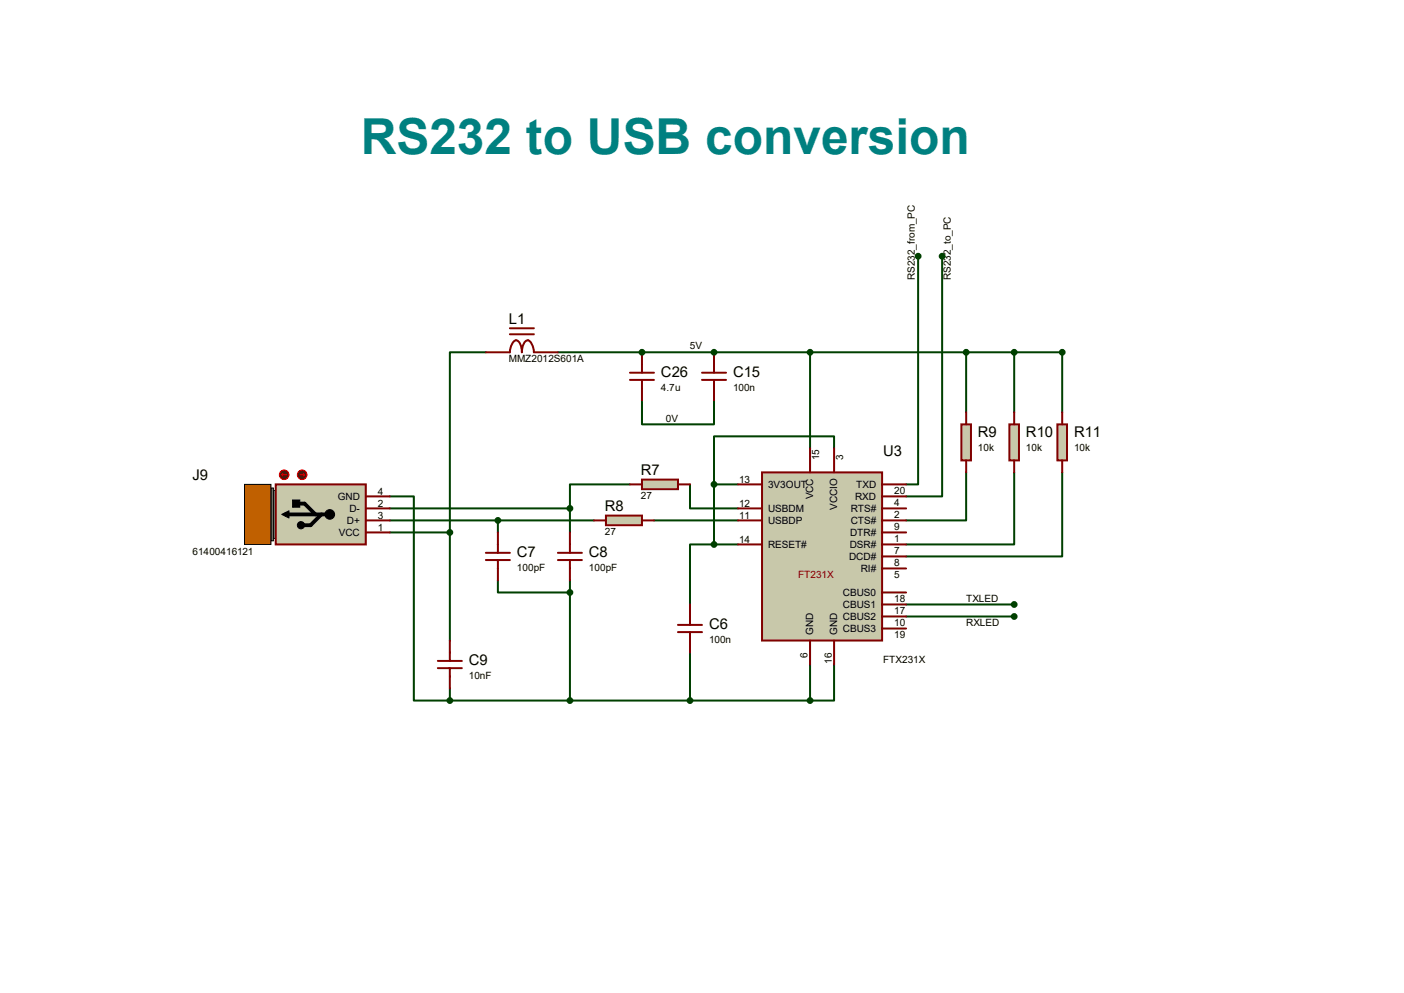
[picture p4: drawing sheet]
<svg xmlns="http://www.w3.org/2000/svg" width="297mm" height="210mm" viewBox="0 0 297 210" stroke-linecap="round" stroke-linejoin="round" font-family="sans-serif">
<g fill="none" stroke="#004000" stroke-width=".42">
<path d="M194.2 54.2v48.2h-2.5M199.3 54.2v50.8h-7.6M204.4 74.5v12.7M214.5 74.5v12.7M135.8 84.7v5h15.2v-5M176.4 94.8v-2.5h-25.4v10.1h5.1M204.4 99.9v10.2h-12.7M214.5 99.9v15.2h-22.8M224.7 99.9v17.8h-33M224.7 87.2v-12.7h-53.3v20.3M82.5 105h5v43.2h83.9M82.5 110.1h43.1"/>
<path d="M133.3 102.4h-12.7v5.1h-38.1M138.3 110.1h17.8M146 102.4v5.1h10.1M191.7 127.8h22.8M191.7 130.4h22.8M171.4 140.5v7.7M176.4 140.5v7.7h-5"/>
</g>
<circle cx="151" cy="74.5" r=".21" fill="#004000"/>
<path d="M118 74.5h53.4" fill="none" stroke="#004000" stroke-width=".42"/>
<circle cx="135.8" cy="74.5" r=".21" fill="#004000"/>
<path d="M102.8 74.5h-7.6v38.1M82.5 112.6h12.7M95.2 112.6v22.9M105.3 110.1v2.5M120.6 107.5v5.1M151 115.1h-5v12.7M151 115.1h5.1M151 102.4v12.7M105.3 122.8v2.5h15.3M120.6 122.8v25.4M146 138v10.2M95.2 145.6v2.6" fill="none" stroke="#004000" stroke-width=".42"/>
<path d="M102.8 74.5h5.1a2.69 2.69 0 0 1 1.2-2.5 2.31 2.31 0 0 1 1.3 2.5 2.31 2.31 0 0 1 1.3-2.5 2.69 2.69 0 0 1 1.2 2.5h5.1M107.9 70.7h5M107.9 69.4h5" fill="none" stroke="#800000" stroke-width=".42"/>
<path d="M135.8 101.4h7.6v2.1h-7.6z" fill="#c8c8aa" stroke="#800000" stroke-width=".42"/>
<path d="M133.3 102.4h2.5M143.4 102.4h2.6" fill="none" stroke="#800000" stroke-width=".42"/>
<path d="M128.2 109.1h7.6v2h-7.6z" fill="#c8c8aa" stroke="#800000" stroke-width=".42"/>
<path d="M125.6 110.1h2.6M135.8 110.1h2.5" fill="none" stroke="#800000" stroke-width=".42"/>
<path d="M161.2 99.9h25.4v35.6h-25.4z" fill="#c8c8aa" stroke="#800000" stroke-width=".42"/>
<g fill="none" stroke="#800000" stroke-width=".42">
<path d="M171.4 94.8v5.1M176.4 94.8v5.1M156.1 102.4h5.1M156.1 107.5h5.1M156.1 110.1h5.1M156.1 115.1h5.1M186.6 102.4h5.1M186.6 107.5h5.1M186.6 110.1h5.1M186.6 115.1h5.1M186.6 105h5.1M186.6 112.6h5.1"/>
<path d="M186.6 117.7h5.1M171.4 135.5v5M176.4 135.5v5M186.6 120.2h5.1M186.6 125.3h5.1M186.6 127.8h5.1M186.6 130.4h5.1M186.6 132.9h5.1"/>
</g>
<g fill="#004000" stroke="#004000" stroke-width=".42">
<circle cx="171.4" cy="148.2" r=".51"/>
<circle cx="120.6" cy="107.5" r=".51"/>
<circle cx="105.3" cy="110.1" r=".51"/>
<circle cx="146" cy="148.2" r=".51"/>
<circle cx="151" cy="102.4" r=".51"/>
</g>
<path d="M203.4 89.7h2v7.7h-2z" fill="#c8c8aa" stroke="#800000" stroke-width=".42"/>
<path d="M204.4 87.2v2.5M204.4 97.4v2.5" fill="none" stroke="#800000" stroke-width=".42"/>
<path d="M213.5 89.7h2.1v7.7h-2.1z" fill="#c8c8aa" stroke="#800000" stroke-width=".42"/>
<path d="M214.5 87.2v2.5M214.5 97.4v2.5" fill="none" stroke="#800000" stroke-width=".42"/>
<path d="M223.7 89.7h2v7.7h-2z" fill="#c8c8aa" stroke="#800000" stroke-width=".42"/>
<path d="M224.7 87.2v2.5M224.7 97.4v2.5" fill="none" stroke="#800000" stroke-width=".42"/>
<g fill="#004000" stroke="#004000" stroke-width=".42">
<circle cx="171.4" cy="74.5" r=".51"/>
<circle cx="214.5" cy="74.5" r=".51"/>
<circle cx="204.4" cy="74.5" r=".51"/>
<circle cx="95.2" cy="148.2" r=".51"/>
<circle cx="120.6" cy="148.2" r=".51"/>
<circle cx="224.7" cy="74.5" r=".51"/>
<circle cx="194.2" cy="54.2" r=".51"/>
<circle cx="199.3" cy="54.2" r=".51"/>
<circle cx="214.5" cy="127.8" r=".51"/>
<circle cx="214.5" cy="130.4" r=".51"/>
</g>
<g fill="#808080" stroke="#000" stroke-width=".21">
<path d="M57.3 103.7h1v10.2h-1z"/>
<path d="M57.3 103.2h.5v11.2h-.5z"/>
</g>
<path d="M51.7 102.4h5.6v12.7h-5.6z" fill="#c06000" stroke="#000" stroke-width=".21"/>
<path d="M58.3 102.4h19.1v12.7h-19.1z" fill="#c8c8aa" stroke="#800000" stroke-width=".42"/>
<g fill="#000" stroke="#000" stroke-width=".21">
<path d="M59.6 108.8l1.5-.8v1.6zM61.9 105.7h1.5v1.6h-1.5z"/>
<circle cx="63.7" cy="111.1" r=".76"/>
<circle cx="69.8" cy="108.8" r="1.02"/>
</g>
<path d="M60.4 108.8h8.3M62.7 106.5h1.7l2.3 2.3M68 108.8l-2.3 2.3h-1.8" fill="none" stroke="#000" stroke-width=".8"/>
<path d="M77.4 112.6h5.1M77.4 110.1h5.1M77.4 107.5h5.1M77.4 105h5.1" fill="none" stroke="#800000" stroke-width=".42"/>
<circle cx="63.9" cy="100.4" r="1.02" fill="#400000" stroke="#f00" stroke-width=".21"/>
<path d="M63.4 100.4h1M64.2 100.2l.2 .2M64.4 100.4l-.2 .3" fill="none" stroke="#f00" stroke-width=".21"/>
<circle cx="60.1" cy="100.4" r="1.02" fill="#400000" stroke="#f00" stroke-width=".21"/>
<path d="M59.6 100.4l.3 .3M59.6 100.4h1M59.9 100.2l-.3 .2" fill="none" stroke="#f00" stroke-width=".21"/>
<g fill="none" stroke="#800000" stroke-width=".42">
<path d="M133.3 78.8h5M135.8 74.5v4.3M148.5 78.8h5.1M151 74.5v4.3M133.3 80.3h5M135.8 80.3v4.4M148.5 80.3h5.1M151 80.3v4.4M102.8 118.4h5.1M102.8 116.9h5.1M105.3 112.6v4.3M105.3 118.4v4.4"/>
<path d="M118 118.4h5.1M118 116.9h5.1M120.6 112.6v4.3M120.6 118.4v4.4M92.6 139.8h5.1M95.2 135.5v4.3M143.4 133.7h5.1M143.4 132.2h5.1M146 127.8v4.4M146 133.7v4.3M92.6 141.3h5.1M95.2 141.3v4.3"/>
</g>
<g fill="#004000" stroke="#004000" stroke-width=".42">
<circle cx="151" cy="74.5" r=".51"/>
<circle cx="135.8" cy="74.5" r=".51"/>
<circle cx="95.2" cy="112.6" r=".51"/>
<circle cx="151" cy="115.1" r=".51"/>
<circle cx="120.6" cy="125.3" r=".51"/>
</g>
<text font-size="10.5" fill="#008080" x="76.3" y="32.6">RS232 to USB conversion</text>
<g font-size="3.1">
<text x="107.7" y="68.5">L1</text>
<text x="139.8" y="79.7">C26</text>
<text x="155.1" y="79.7">C15</text>
<text x="206.9" y="92.4">R9</text>
<text x="217" y="92.4">R10</text>
<text x="227.2" y="92.4">R11</text>
<text x="40.7" y="101.6">J9</text>
<text x="135.6" y="100.5">R7</text>
<text x="186.8" y="96.5">U3</text>
<text x="128" y="108.2">R8</text>
<text x="109.3" y="117.8">C7</text>
<text x="124.6" y="117.8">C8</text>
<text x="150" y="133">C6</text>
<text x="99.2" y="140.6">C9</text>
</g>
<g font-size="2.1">
<text x="193.5" y="59.3" transform="rotate(-90 193.5 59.3)">RS232_from_PC</text>
<text x="201.1" y="59.3" transform="rotate(-90 201.1 59.3)">RS232_to_PC</text>
<text x="107.7" y="76.7">MMZ2012S601A</text>
<text x="146" y="73.9">5V</text>
<text x="139.8" y="82.6">4.7u</text>
<text x="155.1" y="82.6">100n</text>
<text x="140.9" y="89.2">0V</text>
<text x="206.9" y="95.3">10k</text>
<text x="217" y="95.3">10k</text>
<text x="227.2" y="95.3">10k</text>
<text x="173.3" y="97.4" transform="rotate(-90 173.3 97.4)">15</text>
<text x="178.3" y="97.4" transform="rotate(-90 178.3 97.4)">3</text>
<text x="71.5" y="105.7">GND</text>
<text x="79.9" y="107.1">2</text>
<text x="79.9" y="104.6">4</text>
<text x="135.6" y="105.6">27</text>
<text x="156.3" y="102.1">13</text>
<text x="156.3" y="107.1">12</text>
<text x="162.5" y="103.2">3V3OUT</text>
<text x="172" y="105.6" transform="rotate(-90 172 105.6)">VCC</text>
<text x="177.1" y="107.8" transform="rotate(-90 177.1 107.8)">VCCIO</text>
<text x="180.9" y="105.7">RXD</text>
<text x="181.1" y="103.2">TXD</text>
<text x="189.1" y="104.4">20</text>
<text x="189.1" y="106.9">4</text>
<text x="71.7" y="113.4">VCC</text>
<text x="73.4" y="110.8">D+</text>
<text x="73.9" y="108.3">D-</text>
<text x="79.9" y="112.2">1</text>
<text x="79.9" y="109.7">3</text>
<text x="128" y="113.2">27</text>
<text x="156.3" y="109.7">11</text>
<text x="162.5" y="108.3">USBDM</text>
<text x="162.5" y="110.8">USBDP</text>
<text x="179.8" y="113.4">DTR#</text>
<text x="180" y="108.3">RTS#</text>
<text x="180" y="110.8">CTS#</text>
<text x="189.1" y="109.5">2</text>
<text x="189.1" y="112">9</text>
<text x="40.7" y="117.3">61400416121</text>
<text x="156.3" y="114.8">14</text>
<text x="162.5" y="115.9">RESET#</text>
<text x="179.6" y="118.4">DCD#</text>
<text x="179.7" y="115.9">DSR#</text>
<text x="189.1" y="114.6">1</text>
<text x="189.1" y="117.1">7</text>
<text x="189.1" y="119.6">8</text>
<text x="109.3" y="120.7">100pF</text>
<text x="124.6" y="120.7">100pF</text>
<text x="182.1" y="121">RI#</text>
<text x="189.1" y="122.2">5</text>
<text x="178.3" y="126.1">CBUS0</text>
<text x="178.3" y="128.6">CBUS1</text>
<text x="178.3" y="131.1">CBUS2</text>
<text x="189.1" y="127.3">18</text>
<text x="189.1" y="129.8">17</text>
<text x="204.4" y="127.3">TXLED</text>
<text x="150" y="135.9">100n</text>
<text x="172" y="134.2" transform="rotate(-90 172 134.2)">GND</text>
<text x="177.1" y="134.2" transform="rotate(-90 177.1 134.2)">GND</text>
<text x="178.3" y="133.7">CBUS3</text>
<text x="189.1" y="132.3">10</text>
<text x="189.1" y="134.9">19</text>
<text x="204.4" y="132.3">RXLED</text>
<text x="99.2" y="143.6">10nF</text>
<text x="170.9" y="139.2" transform="rotate(-90 170.9 139.2)">6</text>
<text x="175.9" y="140.3" transform="rotate(-90 175.9 140.3)">16</text>
<text x="186.8" y="140.2">FTX231X</text>
</g>
<text font-size="2.1" fill="#800000" x="168.8" y="122.2">FT231X</text>
</svg>
